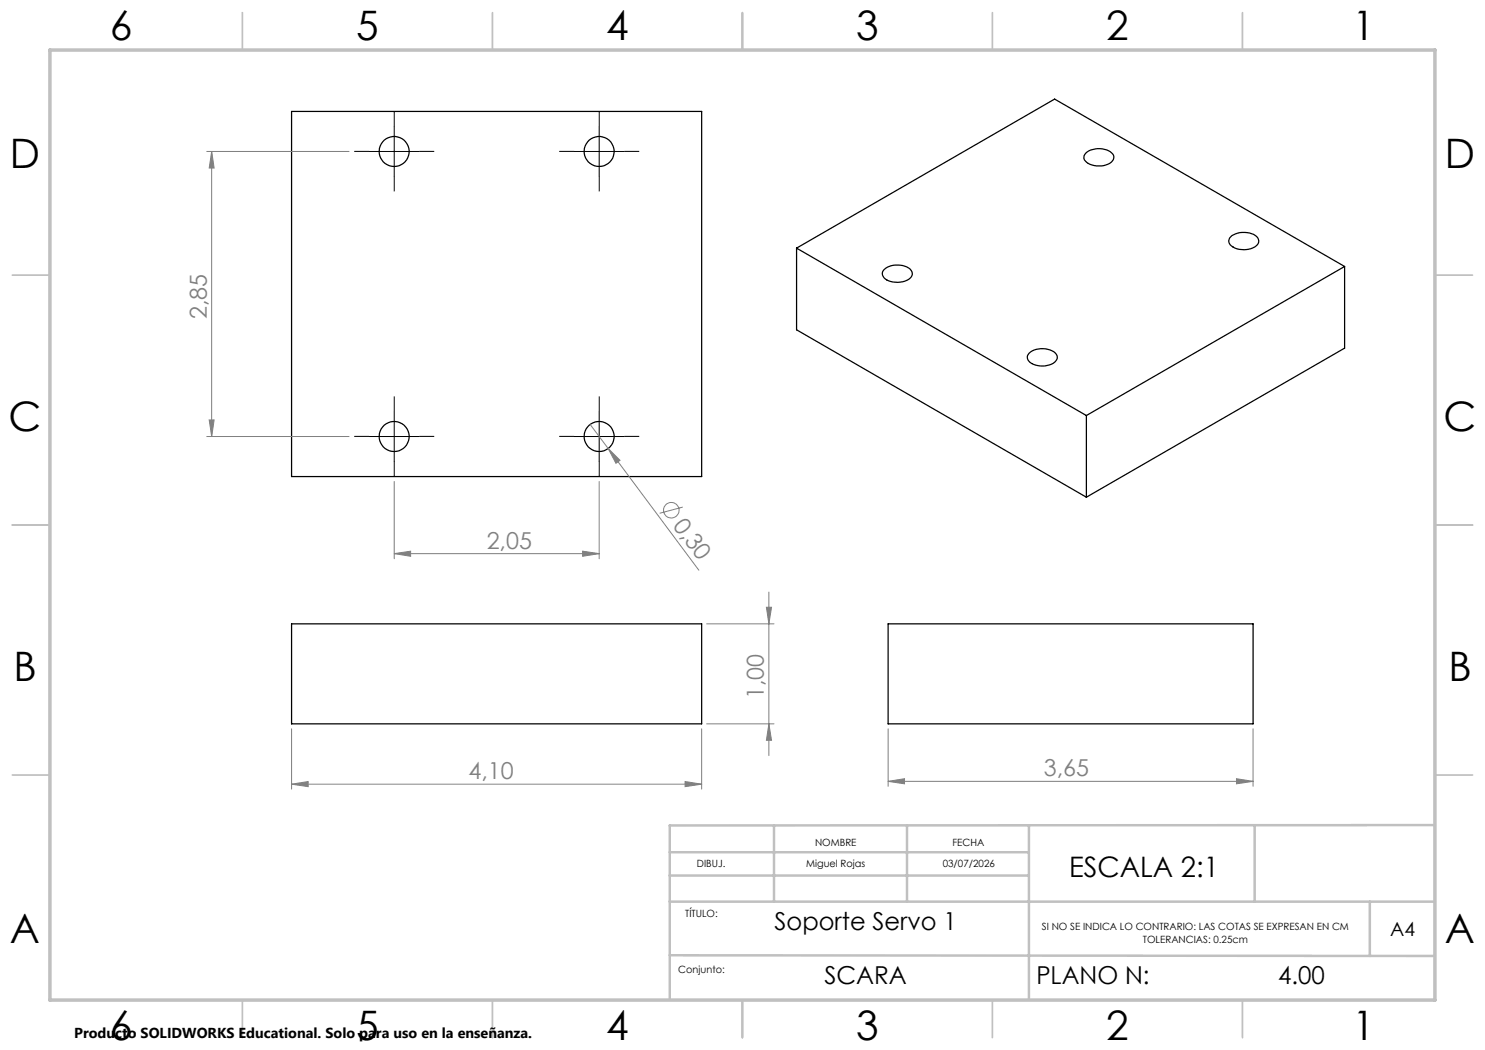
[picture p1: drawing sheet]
<svg xmlns="http://www.w3.org/2000/svg" width="297mm" height="210mm" viewBox="0 0 297 210" stroke-linecap="round" stroke-linejoin="round" font-family="sans-serif">
<g fill="none" stroke="#c0c0c0" stroke-width=".35">
<path d="M48.5 2.5v7.5M98.5 2.5v7.5M148.5 2.5v7.5M198.5 2.5v7.5M248.5 2.5v7.5M2.5 55h7.5M287 55h7.5M2.5 105h7.5M287 105h7.5M2.5 155h7.5M287 155h7.5M48.5 200v7.5"/>
<path d="M98.5 200v7.5M148.5 200v7.5M198.5 200v7.5M248.5 200v7.5"/>
</g>
<path d="M133.9 175.1h71.9M133.9 170.5h71.9M154.8 165.1v15.2M181.4 165.1v15.2M205.8 165.1v34.9M250.9 165.1v15.2M287 165l-153.1 .1v34.9M133.9 191.1l153.1 .1M133.9 180.3h153.1M274 180.3v10.9" fill="none" stroke="#c0c0c0" stroke-width=".5"/>
<path d="M10 10h277v190h-277z" fill="none" stroke="#c0c0c0" stroke-width=".7"/>
<g fill="none" stroke="#000" stroke-width=".25">
<path d="M58.3 22.3h82v73h-82zM217.1 30.6a4.2 4.2 0 0 1 5.5 .2 1.36 1.36 0 0 1-1 2 4.1 4.1 0 0 1-4.7-.8l-.1-.9zM159.3 49.6l51.6-29.8 58 33.5M159.3 49.6l58 33.5M159.3 49.6v16.4l58 33.4M176.8 53.9a4.2 4.2 0 0 1 5.4 .2 1.33 1.33 0 0 1-.9 2 4.5 4.5 0 0 1-4.5-.6l-.2-.3a1.05 1.05 0 0 1 .2-1.3zM246.1 47.4a4.2 4.2 0 0 1 5.4 .1 1.33 1.33 0 0 1-.9 2.1 4 4 0 0 1-4.7-.9 1.05 1.05 0 0 1 .2-1.3zM268.9 53.3l-51.6 29.8M268.9 53.3v16.3l-51.6 29.8M205.8 70.7a4.2 4.2 0 0 1 5.4 .1 1.36 1.36 0 0 1-.9 2 4.1 4.1 0 0 1-4.7-.8 1.09 1.09 0 0 1 .2-1.3zM217.3 83.1v16.3M58.3 124.8h82v20h-82z"/>
<path d="M177.6 124.8h73v20h-73z"/>
<circle cx="78.8" cy="30.3" r="2.99"/>
<circle cx="119.8" cy="30.3" r="2.99"/>
<circle cx="78.8" cy="87.3" r="3"/>
<circle cx="119.8" cy="87.3" r="3"/>
</g>
<g fill="none" stroke="#808080" stroke-width=".2">
<path d="M41.3 30.3h28.5M42.3 30.3l.5 3.3h-1zM42.3 30.3v57M41.3 87.3h28.5M41.8 84h1l-.5 3.3zM78.8 96.3v15.5M118 84.9l3.6 4.8M119.8 96.3v15.5M121.6 89.7l2.4 2.4-.8 .6zM121.6 89.7l18.2 24.3M78.8 110.7l3.3-.5v1.1zM78.8 110.7h41"/>
<path d="M116.5 110.2l3.3 .5-3.3 .6zM136.6 101.4l-4.7 1.2M153.8 118.4v32.7M141.3 124.8h13.5M153.3 121.5h1l-.5 3.3zM58.3 156.8l3.3-.5v1zM58.3 145.8v12M58.3 156.8h82M137 156.3l3.3 .5-3.3 .5zM140.3 145.8v12M141.3 144.8h13.5M153.8 144.8l.5 3.3h-1z"/>
<path d="M177.6 156.3l3.3-.6v1.1zM177.6 145.8v11.5M177.6 156.3h73M247.3 155.7l3.3 .6-3.3 .5zM250.6 145.8v11.5"/>
<circle cx="134.3" cy="102" r="1.55"/>
</g>
<g fill="none" stroke="#000" stroke-width=".2" stroke-dasharray="15.2 1.3 1.3 1.3" stroke-linecap="butt">
<path d="M73.8 30.3h-3M78.8 25.3v-3M78.8 35.3v3M83.8 30.3h3M114.8 30.3h-3M119.8 25.3v-3M119.8 35.3v3M124.8 30.3h3M73.8 87.3h-3M78.8 82.3v-3M78.8 92.3v3M83.8 87.3h3"/>
<path d="M114.8 87.3h-3M119.8 82.3v-3M119.8 92.3v3M124.8 87.3h3"/>
</g>
<path d="M73.8 30.3h10M78.8 25.3v10M114.8 30.3h10M119.8 25.3v10M73.8 87.3h10M78.8 82.3v10M114.8 87.3h10M119.8 82.3v10" fill="none" stroke="#000" stroke-width=".2"/>
<g fill="#808080">
<path d="M121.6 89.7l2.4 2.4-.8 .6z"/>
<path d="M58.3 156.8l3.3-.5v1zM137 156.3l3.3 .5-3.3 .5zM177.6 156.3l3.3-.6v1.1zM247.3 155.7l3.3 .6-3.3 .5zM78.8 110.7l3.3-.5v1.1zM116.5 110.2l3.3 .5-3.3 .6z"/>
<path d="M41.8 84h1l-.5 3.3zM42.3 30.3l.5 3.3h-1z"/>
<path d="M153.3 121.5h1l-.5 3.3zM153.8 144.8l.5 3.3h-1z"/>
</g>
<g font-size="8.1">
<text x="22" y="8">6</text>
<text x="71.2" y="8">5</text>
<text x="121.2" y="8">4</text>
<text x="171.2" y="8">3</text>
<text x="221.2" y="8">2</text>
<text x="270.5" y="8">1</text>
<text x="2" y="33.6">D</text>
<text x="289" y="33.6">D</text>
<text x="1.7" y="86.1">C</text>
<text x="288.7" y="86.1">C</text>
<text x="2.7" y="136.1">B</text>
<text x="289.7" y="136.1">B</text>
<text x="2" y="188.6">A</text>
<text x="289" y="188.6">A</text>
<text x="22" y="208">6</text>
<text x="71.2" y="208">5</text>
<text x="121.2" y="208">4</text>
<text x="171.2" y="208">3</text>
<text x="221.2" y="208">2</text>
<text x="270.5" y="208">1</text>
</g>
<text font-size="5.6" x="213.8" y="175.5">ESCALA 2:1</text>
<g font-size="4.9">
<text x="154.9" y="185.9">Soporte Servo 1</text>
<text x="164.9" y="196.8">SCARA</text>
<text x="207.3" y="196.8">PLANO N:</text>
<text x="255.6" y="196.8">4.00</text>
</g>
<g font-size="4.7" fill="#808080">
<text x="41.3" y="63.9" transform="rotate(-90 41.3 63.9)">2,85</text>
<text x="134.4" y="105.1" transform="rotate(53 134.4 105.1)">0,30</text>
<text x="97.3" y="109.7">2,05</text>
<text x="152.8" y="139.8" transform="rotate(-90 152.8 139.8)">1,00</text>
<text x="93.7" y="155.8">4,10</text>
<text x="208.8" y="155.2">3,65</text>
</g>
<text font-size="3.9" x="278" y="187.2">A4</text>
<text font-size="2.9" x="14.9" y="207.6">Producto SOLIDWORKS Educational. Solo para uso en la enseñanza.</text>
<g font-size="2">
<text x="139.4" y="173.3">DIBUJ.</text>
<text x="161.2" y="173.3">Miguel Rojas</text>
<text x="163" y="169.1">NOMBRE</text>
<text x="188.5" y="173.3">03/07/2026</text>
<text x="190.5" y="169.1">FECHA</text>
<text x="137" y="183.5">TÍTULO:</text>
<text x="208.4" y="186.1">SI NO SE INDICA LO CONTRARIO: LAS COTAS SE EXPRESAN EN CM</text>
<text x="228.6" y="188.6">TOLERANCIAS: 0.25cm</text>
<text x="135.7" y="194.5">Conjunto:</text>
</g>
</svg>
